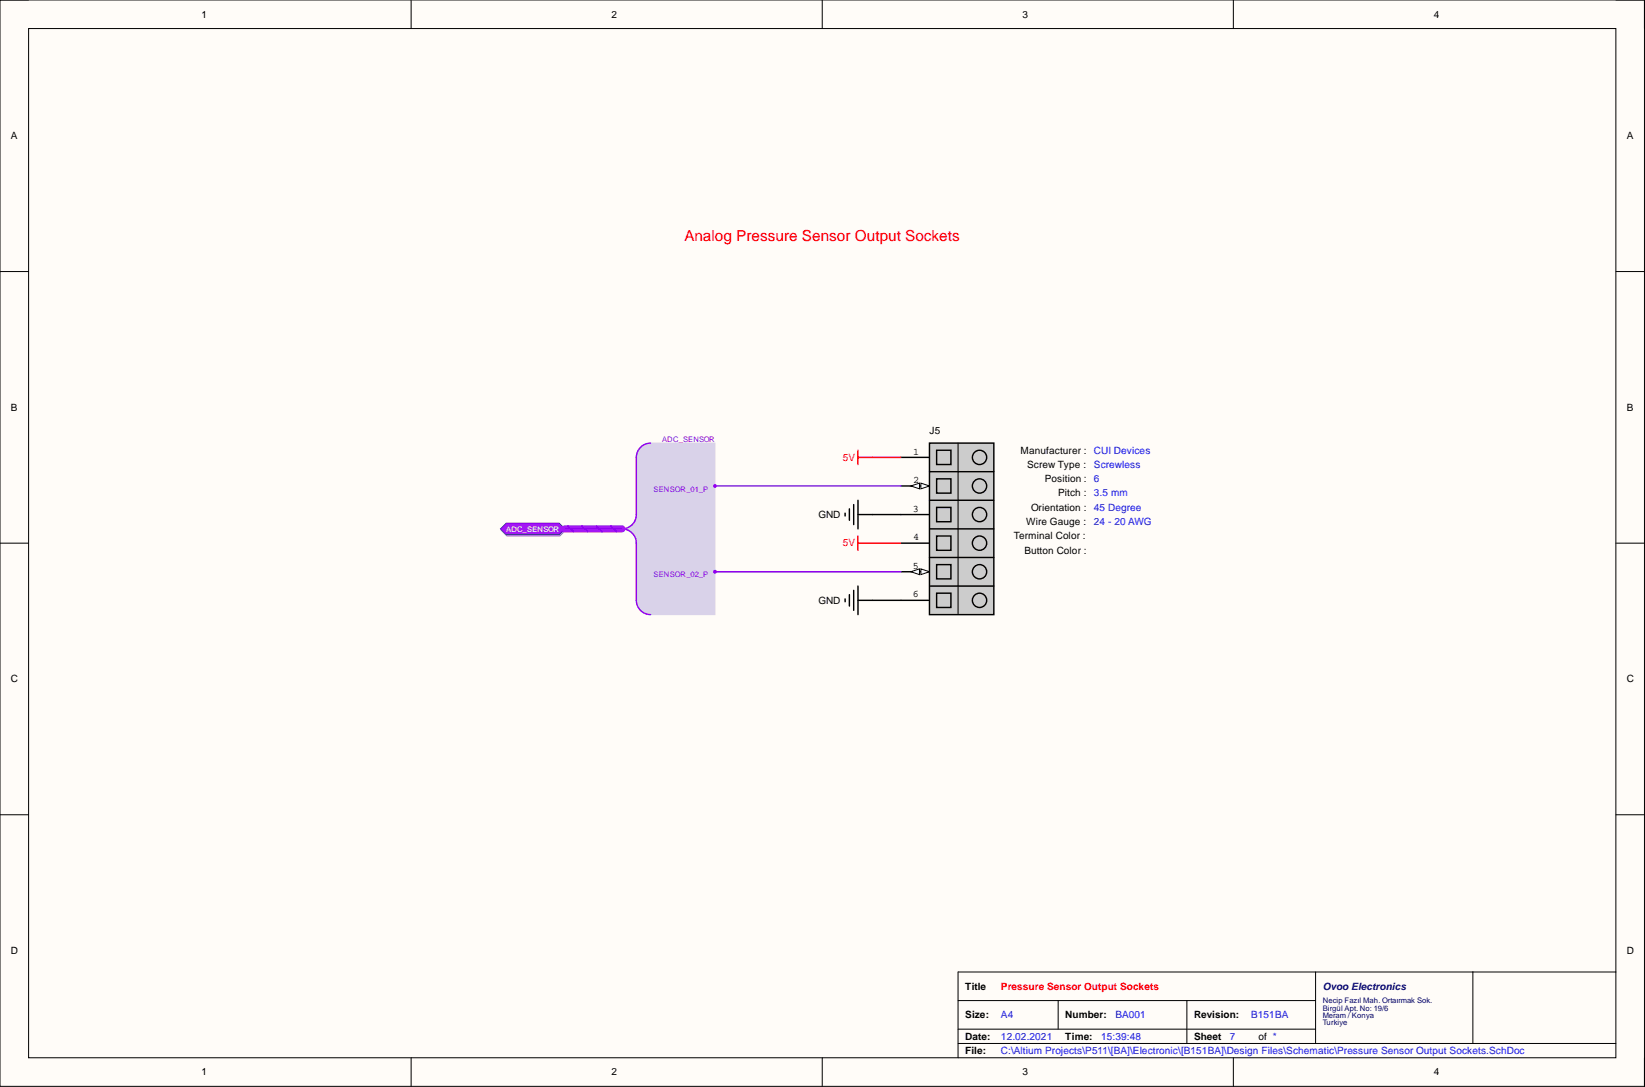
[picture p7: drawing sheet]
<svg xmlns="http://www.w3.org/2000/svg" width="292mm" height="193mm" viewBox="0 0 292 193" stroke-linecap="round" stroke-linejoin="round" font-family="sans-serif">
<path d="M0 0h292v192.9h-292z" fill-rule="evenodd" fill="#fffcf8"/>
<path d="M0 0h292v192.9h-292z" fill="none" stroke="#000" stroke-width=".18"/>
<path d="M5.1 5.1h281.8v182.7h-281.8z" fill-rule="evenodd" fill="#fffcf8"/>
<g fill="none" stroke="#000" stroke-width=".18">
<path d="M0 0h5.1M73 0v5.1M146 0v5.1M219 0v5.1M286.9 0h5.1v5.1M5.1 5.1h281.8v182.7h-281.8zM0 48.2h5.1M286.9 48.2h5.1M0 96.4h5.1M286.9 96.4h5.1M0 144.6h5.1M286.9 144.6h5.1"/>
<path d="M170.1 177.6h63.5M187.9 177.6v5.1M210.8 177.6v7.6M233.6 172.6v12.6M261.5 172.6v12.6M286.9 172.6h-116.8v15.2M73 187.8v5.1M146 187.8v5.1M170.1 185.2h116.8M170.1 182.7h63.5M219 187.8v5.1M292 187.8v5.1"/>
</g>
<path d="M113.3 79.9l1-.9 1.2-.3h11.5v30.4h-11.5l-1.2-.3-1-1-.3-1.2v-10.8l-.6-1.1-1.3-.8 1.3-.9 .6-1v-10.8z" fill-rule="evenodd" fill="#d9d2e9"/>
<path d="M113.3 79.9l1-.9 1.2-.3h11.5v30.4h-11.5l-1.2-.3-1-1-.3-1.2v-10.8l-.6-1.1-1.3-.8 1.3-.9 .6-1v-10.8z" fill="none" stroke="#d9d2e9" stroke-width=".18"/>
<path d="M115.5 78.7a2.54 2.54 0 0 0-2.5 2.5v10.1a2.53 2.53 0 0 1-2.5 2.6 2.54 2.54 0 0 1 2.5 2.5v10.2a2.54 2.54 0 0 0 2.5 2.5" fill="none" stroke="#90f" stroke-width=".25"/>
<circle cx="127" cy="86.3" r=".25" fill="#90f"/>
<circle cx="127" cy="86.3" r=".25" fill="none" stroke="#90f" stroke-width=".18"/>
<circle cx="127" cy="101.5" r=".25" fill="#90f"/>
<circle cx="127" cy="101.5" r=".25" fill="none" stroke="#90f" stroke-width=".18"/>
<path d="M160 81.2h5M160 86.3h5" fill="none" stroke="#000" stroke-width=".25"/>
<path d="M163.5 85.8l1.5 .5-1.5 .5z" fill="#f8fcff"/>
<path d="M163.5 85.8l1.5 .5-1.5 .5z" fill="none" stroke="#000" stroke-width=".18"/>
<path d="M161.7 86.3l1.6-.5v1z" fill="#f8fcff"/>
<path d="M161.7 86.3l1.6-.5v1z" fill="none" stroke="#000" stroke-width=".18"/>
<path d="M160 91.3h5M160 96.4h5M160 101.5h5" fill="none" stroke="#000" stroke-width=".25"/>
<path d="M163.5 101l1.5 .5-1.5 .5z" fill="#f8fcff"/>
<path d="M163.5 101l1.5 .5-1.5 .5z" fill="none" stroke="#000" stroke-width=".18"/>
<path d="M161.7 101.5l1.6-.5v1z" fill="#f8fcff"/>
<path d="M161.7 101.5l1.6-.5v1z" fill="none" stroke="#000" stroke-width=".18"/>
<path d="M160 106.6h5" fill="none" stroke="#000" stroke-width=".25"/>
<path d="M165 78.7h11.5v30.4h-11.5z" fill-rule="evenodd" fill="#ccc"/>
<g fill="none" stroke="#000" stroke-width=".25">
<path d="M165 78.7h11.5v30.4h-11.5zM166.3 79.9h2.6v2.6h-2.6zM165 83.7h11.5M165 88.8h11.5M165 93.9h11.5M165 99h11.5M166.3 85h2.6v2.5h-2.6zM166.3 90.1h2.6v2.5h-2.6zM166.3 95.2h2.6v2.5h-2.6zM165 104h11.5M166.3 100.2h2.6v2.6h-2.6zM166.3 105.3h2.6v2.5h-2.6z"/>
<circle cx="173.9" cy="86.3" r="1.27"/>
<circle cx="173.9" cy="96.4" r="1.27"/>
<circle cx="173.9" cy="81.2" r="1.27"/>
<circle cx="173.9" cy="91.4" r="1.27"/>
<circle cx="173.9" cy="101.5" r="1.27"/>
<circle cx="173.9" cy="106.6" r="1.27"/>
</g>
<path d="M170.1 78.7v30.4" fill="none" stroke="#000" stroke-width=".18"/>
<path d="M89 94.1l1-1h9.4l1 1-1 1h-9.4z" fill-rule="evenodd" fill="#b274ca"/>
<path d="M89 94.1l1-1h9.4l1 1-1 1h-9.4z" fill="none" stroke="#9e60b6" stroke-width=".18"/>
<path d="M88.9 93.9l1-1h9.4l1 1-1 1h-9.4z" fill-rule="evenodd" fill="#c128ff"/>
<path d="M88.9 93.9l1-1h9.4l1 1-1 1h-9.4z" fill="none" stroke="#5d009b" stroke-width=".18"/>
<path d="M152.4 79.9v2.6M152.4 95.2v2.5M152.4 96.4h7.6M152.4 81.2h7.6" fill="none" stroke="#f00" stroke-width=".25"/>
<path d="M150.1 91.1v.5M150.8 90.3v2.1M151.6 89.6v3.5M152.4 88.8v5.1M152.4 91.3h7.6M150.1 106.3v.5M150.8 105.6v2M151.6 104.8v3.6M152.4 104v5.1M152.4 106.6h7.6" fill="none" stroke="#000" stroke-width=".25"/>
<path d="M100.3 93.9h10.2" fill="none" stroke="#b71eff" stroke-width="1.3"/>
<path d="M100.8 93.4l1 .9M103.3 93.4l1.1 .9M105.9 93.4l1 .9M108.4 93.4l1 .9" fill="none" stroke="#90f" stroke-width=".38"/>
<path d="M100.3 93.9h10.2M127 86.3h33M127 101.5h33" fill="none" stroke="#90f" stroke-width=".25"/>
<text font-size="2.7" fill="#f00" x="121.5" y="42.8">Analog Pressure Sensor Output Sockets</text>
<g font-size="1.8">
<text x="35.8" y="3.1">1</text>
<text x="108.6" y="3.1">2</text>
<text x="181.6" y="3.1">3</text>
<text x="254.6" y="3.1">4</text>
<text x="1.9" y="24.7">A</text>
<text x="288.9" y="24.7">A</text>
<text x="1.9" y="72.9">B</text>
<text x="165" y="77">J5</text>
<text x="288.9" y="72.9">B</text>
<text x="162.2" y="80.7">1</text>
<text x="181.2" y="80.5">Manufacturer :</text>
<text x="182.4" y="83.1">Screw Type :</text>
<text x="162.2" y="85.8">2</text>
<text x="185.5" y="85.6">Position :</text>
<text x="187.9" y="88.1">Pitch :</text>
<text x="145.3" y="91.9">GND</text>
<text x="162.1" y="90.8">3</text>
<text x="162.2" y="95.9">4</text>
<text x="180" y="95.7">Terminal Color :</text>
<text x="182.2" y="93.2">Wire Gauge :</text>
<text x="183.1" y="90.7">Orientation :</text>
<text x="162.1" y="101">5</text>
<text x="181.9" y="98.3">Button Color :</text>
<text x="145.3" y="107.2">GND</text>
<text x="162.1" y="106.1">6</text>
<text x="1.9" y="121.1">C</text>
<text x="288.9" y="121.1">C</text>
<text x="1.9" y="169.3">D</text>
<text x="288.9" y="169.3">D</text>
<text x="171.4" y="175.7">Title</text>
<text x="171.4" y="180.8">Size:</text>
<text x="171.4" y="184.6">Date:</text>
<text x="189.2" y="180.8">Number:</text>
<text x="189.2" y="184.6">Time:</text>
<text x="212" y="180.8">Revision:</text>
<text x="212" y="184.6">Sheet</text>
<text x="223.4" y="184.6">of *</text>
<text x="35.8" y="190.9">1</text>
<text x="108.6" y="190.9">2</text>
<text x="171.4" y="187.1">File:</text>
<text x="181.6" y="190.9">3</text>
<text x="254.6" y="190.9">4</text>
</g>
<g font-size="1.8" fill="#f00">
<text x="149.6" y="81.8">5V</text>
<text x="149.6" y="97">5V</text>
<text x="177.7" y="175.7">Pressure Sensor Output Sockets</text>
</g>
<g font-size="1.8" fill="#00f">
<text x="194.2" y="80.5">CUI Devices</text>
<text x="194.2" y="83.1">Screwless</text>
<text x="194.2" y="88.1">3.5 mm</text>
<text x="194.2" y="85.6">6</text>
<text x="194.2" y="90.7">45 Degree</text>
<text x="194.2" y="93.2">24 - 20 AWG</text>
<text x="177.7" y="184.6">12.02.2021</text>
<text x="177.7" y="180.8">A4</text>
<text x="195.5" y="184.6">15:39:48</text>
<text x="198.1" y="180.8">BA001</text>
<text x="218.4" y="184.6">7</text>
<text x="222.2" y="180.8">B151BA</text>
<text x="177.7" y="187.1">C:\Altium Projects\P511\[BA]\Electronic\[B151BA]\Design Files\Schematic\Pressure Sensor Output Sockets.SchDoc</text>
</g>
<text font-size="1.8" fill="#000080" x="234.9" y="175.7">Ovoo Electronics</text>
<g font-size="1.4" fill="#90f">
<text x="117.6" y="78.4">ADC_SENSOR</text>
<text x="116" y="87.3">SENSOR_01_P</text>
<text x="116" y="102.5">SENSOR_02_P</text>
</g>
<text font-size="1.4" fill="#fff" x="89.9" y="94.4">ADC_SENSOR</text>
<g font-size="1.4" fill="#000080">
<text x="234.9" y="178.1">Necip Fazıl Mah. Ortaırmak Sok.</text>
<text x="234.9" y="179.4">Birgül Apt. No: 19/6</text>
<text x="234.9" y="180.7">Meram / Konya</text>
<text x="234.9" y="181.9">Turkiye</text>
</g>
</svg>
